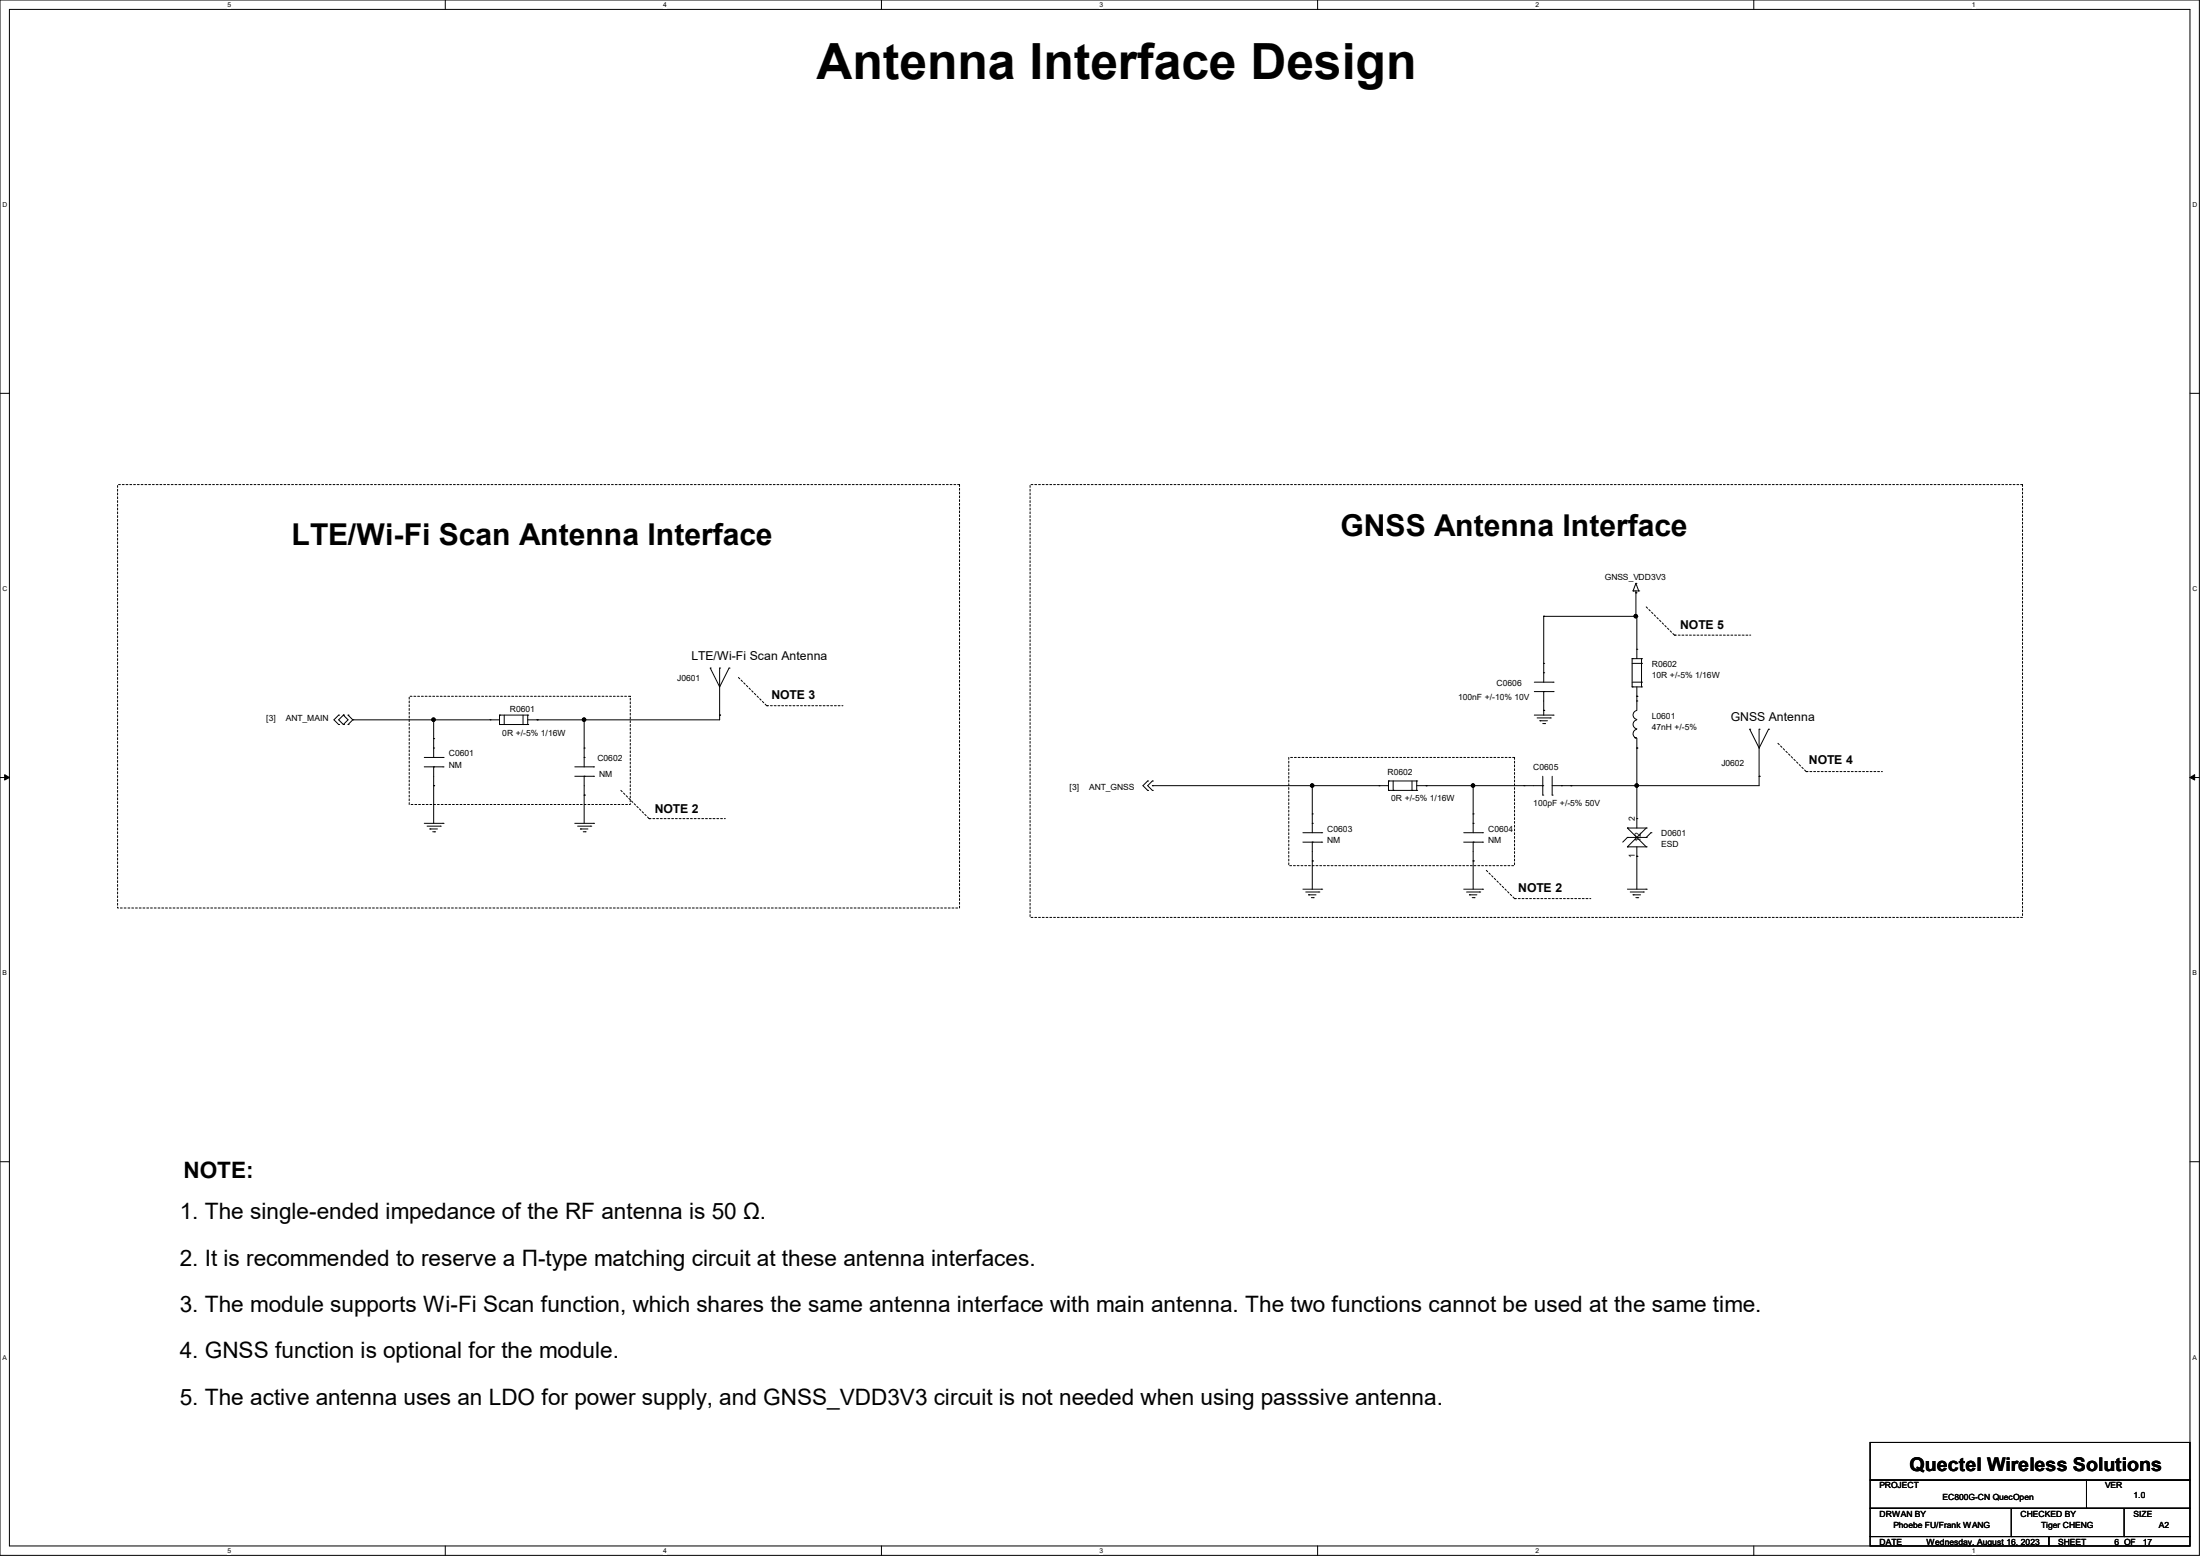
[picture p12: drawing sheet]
<svg xmlns="http://www.w3.org/2000/svg" width="297mm" height="210mm" viewBox="0 0 297 210" stroke-linecap="round" stroke-linejoin="round" font-family="sans-serif">
<path d="M0 0h296.9v209.9h-296.9zM1.3 1.3h294.4v207.4h-294.4z" fill="none" stroke="#000" stroke-width=".14"/>
<g fill="#fff">
<path d="M30.7 .1h.5v1h-.5z"/>
<path d="M30.7 208.8h.5v1h-.5z"/>
</g>
<path d="M60.1 0v1.3M60.1 208.7v1.2" fill="none" stroke="#000" stroke-width=".14"/>
<g fill="#fff">
<path d="M89.5 .1h.5v1h-.5z"/>
<path d="M89.5 208.8h.5v1h-.5z"/>
</g>
<path d="M119 0v1.3M119 208.7v1.2" fill="none" stroke="#000" stroke-width=".14"/>
<g fill="#fff">
<path d="M148.4 .1h.5v1h-.5z"/>
<path d="M148.4 208.8h.5v1h-.5z"/>
</g>
<path d="M177.9 0v1.3M177.9 208.7v1.2" fill="none" stroke="#000" stroke-width=".14"/>
<g fill="#fff">
<path d="M207.3 .1h.5v1h-.5z"/>
<path d="M207.3 208.8h.5v1h-.5z"/>
</g>
<path d="M236.8 0v1.3M236.8 208.7v1.2" fill="none" stroke="#000" stroke-width=".14"/>
<g fill="#fff">
<path d="M266.2 .1h.5v1h-.5z"/>
<path d="M266.2 208.8h.5v1h-.5z"/>
<path d="M.3 27.2h.7v1h-.7z"/>
<path d="M296 27.2h.6v1h-.6z"/>
<path d="M.3 79h.7v1h-.7z"/>
<path d="M296 79h.6v1h-.6z"/>
</g>
<path d="M0 53.1h1.3M295.7 53.1h1.2" fill="none" stroke="#000" stroke-width=".14"/>
<g fill="#fff">
<path d="M.3 130.9h.6v1h-.6z"/>
<path d="M296 130.9h.6v1h-.6z"/>
</g>
<path d="M0 104.9h1.3M295.7 104.9h1.2" fill="none" stroke="#000" stroke-width=".14"/>
<path d="M.6 104.6l.7 .3-.7 .4zM295.7 104.9l.6-.3v.7z" fill="#000" stroke="#000" stroke-width=".14"/>
<g fill="#fff">
<path d="M.3 182.7h.6v1h-.6z"/>
<path d="M296 182.7h.5v1h-.5z"/>
</g>
<g fill="none" stroke="#000" stroke-width=".14">
<path d="M220.5 79.8h.1M220.5 79.8h.7M220.9 78.7h.1M220.9 79.8v3.4M220.9 78.7l-.4 1.1M220.9 78.7l.3 1.1M221.2 79.8h.1M45.7 96.5h.1M45.7 97.8h.1M45.7 96.5l-.6 .7 .6 .6M46.4 96.5h.1M46.4 97.8h.1"/>
<path d="M46.4 96.5l-.7 .7 .7 .6M46.4 96.5l.6 .7-.6 .6M47 96.5h.1M47 97.8h.1M47 96.5l.6 .7M47.6 97.2h.1M47.6 97.2l-.6 .6M47.6 97.2h19.8M58.5 99.7h.1M58.5 97.2h.1M58.5 97.2v5M66.2 97.2h.1"/>
<path d="M67.4 97.8h.1M67.4 96.5h.1M67.4 96.5h3.8M67.4 96.5v1.3M67.4 97.8h3.8M68.1 97.8h.1M68.1 96.5v1.3M70.6 97.8h.1M70.6 96.5v1.3M71.2 97.8h.1M71.2 96.5h.1M71.2 96.5v1.3"/>
<path d="M72.5 97.2h.1M78.9 97.2h.1M78.9 97.2v6.3M95.9 90.2h.1M95.9 90.2l1.3 2.5 1.2-2.5M97.2 90.2h.1M97.2 96.5h.1M97.2 90.2v7h-26M98.4 90.2h.1M207.1 96.5h2.6M207.1 92.1h2.6M207.1 93.3h2.6"/>
<path d="M207.5 96.9h1.8M207.9 97.3h.1M207.9 97.3h1M208.3 97.7h.2M208.4 93.3h.1M208.4 90.8h.1M208.4 95.9h.1M208.4 89.5h.1M208.4 83.2h.1M208.4 83.2v8.9M208.4 93.3v3.2M208.4 83.2h12.6"/>
<path d="M208.5 97.7h.1M209.3 96.9h.1M209.7 96.5h.1M209.7 93.3h.1M209.7 92.1h.1M220.3 88.9h.1M220.3 92.7h.1M220.3 92.7h1.3M220.3 88.9h1.3M220.3 88.9v3.8M220.3 92.1h1.3M220.3 89.5h1.3"/>
<path d="M220.7 99.6h.1M220.9 80h.1M221 97.2a.61 .61 0 0 0-.5 .6 .61 .61 0 0 0 .5 .6M221 98.4a.61 .61 0 0 0-.5 .7 .61 .61 0 0 0 .5 .5M221 94h.1M221 87.6h.1M221 92.7v3.2a.61 .61 0 0 0-.5 .6 .61 .61 0 0 0 .5 .6M221 94.6h.1M221 83.2h.1M221 83.2v5.7M221 99.7v12.1M221.6 92.7h.1"/>
<path d="M221.6 88.9h.1M221.6 92.1h.1M221.6 89.5h.1M221.6 88.9v3.8M236.2 98.4h.1M236.2 98.4l1.3 2.6 1.3-2.6M237.5 98.4h.1M237.5 98.4v7.6h-28M238.8 98.4h.1M57.3 111.1h2.5M57.3 103.5h2.5M57.3 102.2h2.5"/>
<path d="M57.7 111.5h1.7M58 111.9h.1M58 111.9h1.1M58.4 112.3h.3M58.5 103.5h.1M58.5 101h.1M58.5 106h.1M58.5 103.5v7.6M58.7 112.3h.1M59.4 111.5h.1M59.8 111.1h.1M59.8 103.5h.1"/>
<path d="M59.8 102.2h.1M77.6 111.1h2.5M77.6 103.5h2.5M77.6 104.8h2.5M78 111.5h1.8M78.4 111.9h.1M78.4 111.9h1M78.7 112.3h.3M78.9 104.8h.1M78.9 102.2h.1M78.9 107.3h.1M78.9 101h.1"/>
<path d="M78.9 104.8v6.3M79 112.3h.1M79.8 111.5h.1M80.1 111.1h.1M80.1 104.8h.1M80.1 103.5h.1M154.9 105.4h.1M154.9 106.7h.1M154.9 105.4l-.6 .6 .6 .7M155.6 105.4h.1M155.6 106.7h.1M155.6 106h.1"/>
<path d="M155.6 105.4l-.7 .6 .7 .7M155.6 106h31.9M175.9 113.7h2.5M175.9 112.4h2.5M177.2 113.7h.1M177.2 111.1h.1M177.2 116.2h.1M177.2 109.9h.1M177.2 106h.1M177.2 106v6.4M177.2 113.7v6.3M178.4 113.7h.1"/>
<path d="M178.4 112.4h.1M186.2 106h.1M187.5 106.7h.1M187.5 105.4h.1M187.5 105.4v1.3M187.5 106.7h3.8M187.5 105.4h3.8M188.1 106.7h.1M188.1 105.4v1.3M190.6 106.7h.1M190.6 105.4v1.3M191.3 106.7h.1"/>
<path d="M191.3 105.4h.1M191.3 106h17M191.3 105.4v1.3M192.5 106h.1M197.6 113.7h2.6M197.6 112.4h2.6M198.9 113.7h.1M198.9 111.1h.1M198.9 116.2h.1M198.9 109.9h.1M198.9 106h.1M198.9 106v6.4"/>
<path d="M198.9 113.7v6.3M200.2 113.7h.1M200.2 112.4h.1M205.7 106h.1M208.3 107.3h.1M208.3 106h.1M208.3 104.8v2.5M209.5 107.3h.1M209.5 104.8v2.5M210.8 106h.1M212.1 106h.1M219.7 114.3h.1"/>
<path d="M219.7 113h.1M219.7 111.8h.1M219.7 114.3h2.5M219.7 111.8l2.5 2.5M219.7 113l-.6 .7M219.7 113h2.5M219.7 111.8h2.5M221 101h.1M221 113h.1M221 115.6h.1M221 110.5h.1M221 106h.1"/>
<path d="M221 114.3v5.7M222.2 114.3h.1M222.2 113h.1M222.2 111.8h.1M222.2 111.8l-2.5 2.5M222.9 112.4h.1M222.9 112.4l-.7 .6M237.5 104.8h.1M175.9 120h2.5M176.3 120.4h1.8M176.7 120.8h.1M176.7 120.8h1"/>
<path d="M177 121.2h.3M177.3 121.2h.1M178.1 120.4h.1M178.4 120h.1M197.6 120h2.6M198 120.4h1.8M198.4 120.8h.1M198.4 120.8h1M198.8 121.2h.2M199 121.2h.1M199.8 120.4h.1M200.2 120h.1"/>
<path d="M219.7 120h2.5M220.1 120.4h1.8M220.5 120.8h.1M220.5 120.8h1M220.9 121.2h.2M221.1 121.2h.1M221.9 120.4h.1M222.2 120h.1M0 156.8h1.3M295.7 156.8h1.2M252.5 194.7h43.2v5.1h-43.2zM252.5 199.8h43.2v3.8h-43.2z"/>
<path d="M281.7 199.8v3.8M252.5 203.6h43.2v3.8h-43.2zM252.5 207.4h24.1v1.3h-24.1zM271.5 207.4h.1M271.5 203.6v3.8M276.6 207.4h19.1v1.3h-19.1zM281.7 203.6h.1M286.8 207.4h.1M286.8 203.6v3.8"/>
</g>
<g fill="none" stroke="#000" stroke-width=".14" stroke-dasharray=".3 .3">
<path d="M15.9 65.4h113.6v57.2h-113.6zM139.1 65.4h133.9v58.4h-133.9zM55.2 94h29.9v14.6h-29.9zM99.7 91.4l3.8 3.8M103.5 95.2h.1M103.5 95.2h10.2M113.7 95.2h.1M222.2 81.9l3.9 3.8M226.1 85.7h.1M226.1 85.7h10.1M236.2 85.7h.1M83.8 106.7l3.8 3.8"/>
<path d="M87.6 110.5h.1M87.6 110.5h10.2M97.8 110.5h.1M174 102.2h30.5v14.6h-30.5zM200.7 117.5l3.8 3.8M240 100.3l3.8 3.8M243.8 104.1h.1M243.8 104.1h10.2M254 104.1h.1M204.5 121.3h.1M204.5 121.3h10.1M214.6 121.3h.1"/>
</g>
<g fill="#000" stroke="#000" stroke-width=".14">
<circle cx="58.5" cy="97.1" r=".23"/>
<circle cx="78.8" cy="97.1" r=".23"/>
<circle cx="220.8" cy="83.2" r=".23"/>
<circle cx="177.1" cy="106" r=".23"/>
<circle cx="198.9" cy="106" r=".23"/>
<circle cx="221" cy="106" r=".23"/>
</g>
<text font-size="6.7" x="110.2" y="10.7">Antenna Interface Design</text>
<g font-size="4.1">
<text x="39.4" y="73.6">LTE/Wi-Fi Scan Antenna Interface</text>
<text x="181" y="72.3">GNSS Antenna Interface</text>
</g>
<g font-size="3">
<text x="24.8" y="159">NOTE:</text>
<text x="24.3" y="164.5">1. The single-ended impedance of the RF antenna is 50 Ω.</text>
<text x="24.3" y="170.8">2. It is recommended to reserve a Π-type matching circuit at these antenna interfaces.</text>
<text x="24.3" y="177.1">3. The module supports Wi-Fi Scan function, which shares the same antenna interface with main antenna. The two functions cannot be used at the same time.</text>
<text x="24.3" y="183.3">4. GNSS function is optional for the module.</text>
<text x="24.3" y="189.6">5. The active antenna uses an LDO for power supply, and GNSS_VDD3V3 circuit is not needed when using passsive antenna.</text>
</g>
<text font-size="2.5" x="257.8" y="198.6">Quectel Wireless Solutions</text>
<g font-size="1.7">
<text x="93.3" y="89.1">LTE/Wi-Fi Scan Antenna</text>
<text x="226.8" y="85">NOTE 5</text>
<text x="104.1" y="94.4">NOTE 3</text>
<text x="233.7" y="97.4">GNSS Antenna</text>
<text x="244.2" y="103.1">NOTE 4</text>
<text x="88.4" y="109.7">NOTE 2</text>
<text x="205" y="120.4">NOTE 2</text>
</g>
<g font-size="1.1">
<text x="216.7" y="78.3">GNSS_VDD3V3</text>
<text x="91.4" y="91.9">J0601</text>
<text x="196.8" y="94.4">100nF +/-10% 10V</text>
<text x="202.1" y="92.5">C0606</text>
<text x="223" y="90">R0602</text>
<text x="223" y="91.5">10R +/-5% 1/16W</text>
<text x="35.9" y="97.4">[3]</text>
<text x="38.6" y="97.4">ANT_MAIN</text>
<text x="67.8" y="99.3">0R +/-5% 1/16W</text>
<text x="68.8" y="96.1">R0601</text>
<text x="223" y="97">L0601</text>
<text x="223" y="98.5">47nH +/-5%</text>
<text x="60.6" y="102.1">C0601</text>
<text x="60.6" y="103.6">NM</text>
<text x="80.6" y="102.7">C0602</text>
<text x="80.9" y="104.9">NM</text>
<text x="144.4" y="106.6">[3]</text>
<text x="147.1" y="106.6">ANT_GNSS</text>
<text x="187.3" y="104.6">R0602</text>
<text x="207" y="104">C0605</text>
<text x="232.4" y="103.3">J0602</text>
<text x="179.2" y="112.2">C0603</text>
<text x="179.2" y="113.8">NM</text>
<text x="187.8" y="108.2">0R +/-5% 1/16W</text>
<text x="200.9" y="112.2">C0604</text>
<text x="200.9" y="113.8">NM</text>
<text x="207" y="108.8">100pF +/-5% 50V</text>
<text x="220.7" y="110.9" transform="rotate(-90 220.7 110.9)">2</text>
<text x="221.5" y="113.7" transform="rotate(-90 221.5 113.7)">1</text>
<text x="221.5" y="113" transform="rotate(-90 221.5 113)">2</text>
<text x="224.3" y="112.9">D0601</text>
<text x="220.7" y="115.8" transform="rotate(-90 220.7 115.8)">1</text>
<text x="224.3" y="114.4">ESD</text>
<text x="253.7" y="200.9">PROJECT</text>
<text x="262.2" y="202.4">EC800G-CN QuecOpen</text>
<text x="284.2" y="200.9">VER</text>
<text x="288" y="202.1">1.0</text>
<text x="253.7" y="208.5">DATE</text>
<text x="253.7" y="204.7">DRWAN BY</text>
<text x="255.6" y="206.2">Phoebe FU/Frank WANG</text>
<text x="260.1" y="208.5">Wednesday, August 16, 2023</text>
<text x="272.8" y="204.7">CHECKED BY</text>
<text x="275.6" y="206.2">Tiger CHENG</text>
<text x="277.9" y="208.5">SHEET</text>
<text x="285.5" y="208.5">6 OF</text>
<text x="288" y="204.7">SIZE</text>
<text x="289.3" y="208.5">17</text>
<text x="291.5" y="206.2">A2</text>
</g>
<g font-size=".9">
<text x="30.7" y=".9">5</text>
<text x="89.5" y=".9">4</text>
<text x="148.4" y=".9">3</text>
<text x="207.3" y=".9">2</text>
<text x="266.2" y=".9">1</text>
<text x=".3" y="28">D</text>
<text x="296" y="28">D</text>
<text x=".3" y="79.8">C</text>
<text x="296" y="79.8">C</text>
<text x=".3" y="131.7">B</text>
<text x="296" y="131.7">B</text>
<text x=".3" y="183.5">A</text>
<text x="296" y="183.5">A</text>
<text x="30.7" y="209.6">5</text>
<text x="89.5" y="209.6">4</text>
<text x="148.4" y="209.6">3</text>
<text x="207.3" y="209.6">2</text>
<text x="266.2" y="209.6">1</text>
</g>
</svg>
